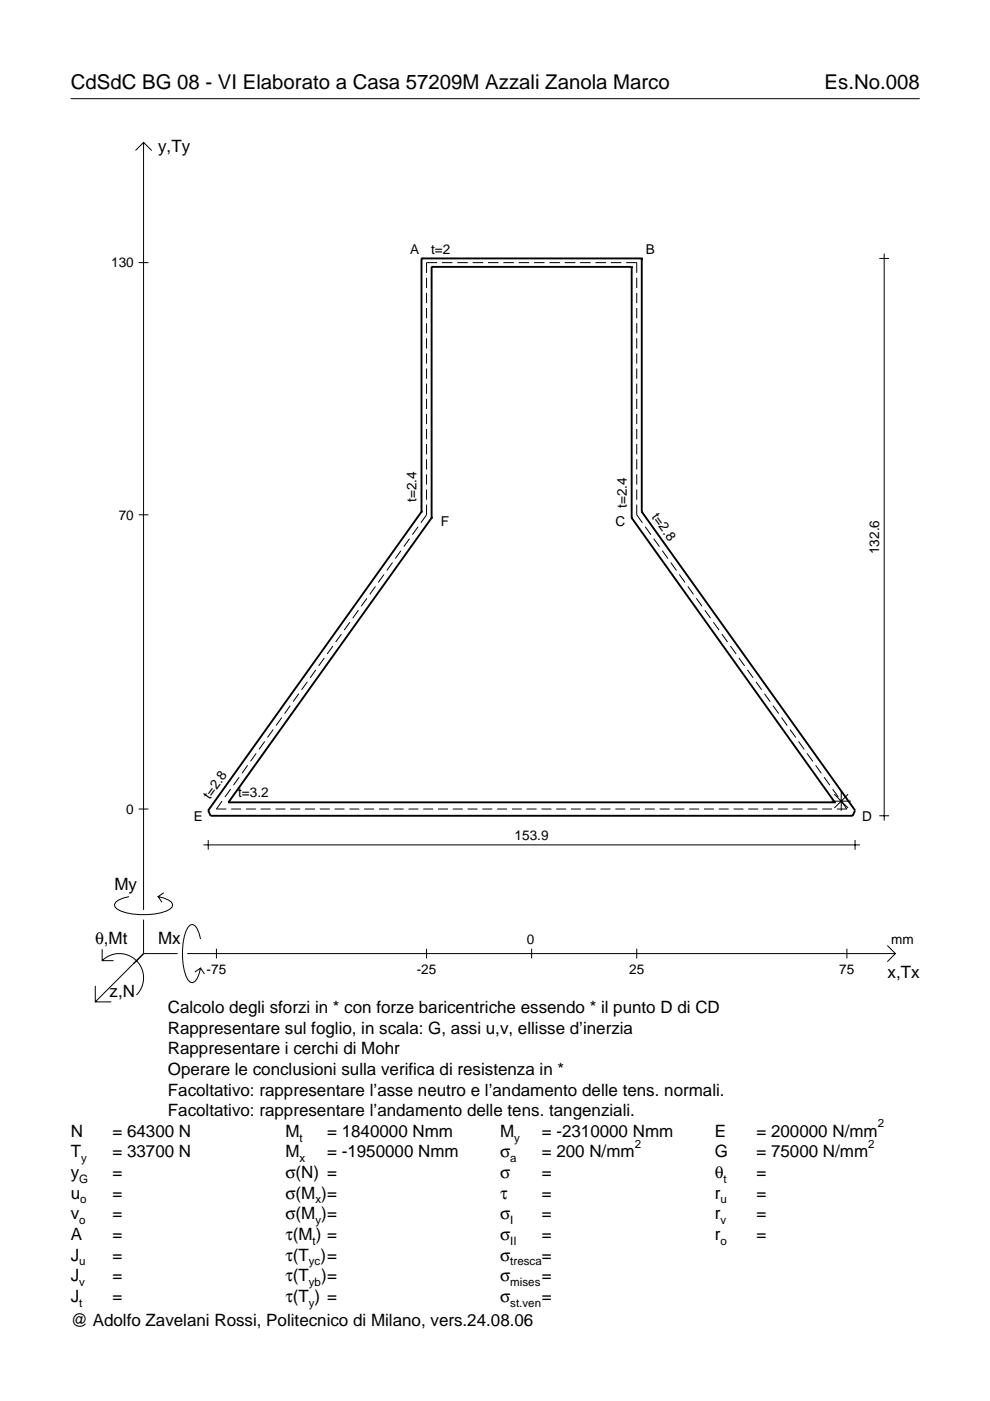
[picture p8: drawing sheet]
<svg xmlns="http://www.w3.org/2000/svg" width="210mm" height="297mm" viewBox="0 0 210 297" stroke-linecap="round" stroke-linejoin="round" font-family="sans-serif">
<g fill="none" stroke="#000" stroke-width=".21">
<path d="M15 20.9h180M28.7 31.9l1.7-1.7 1.8 1.7M30.4 30.2v162.7M29.4 55.7h2.1M90.4 58.9v2.2M92.7 55.7h-2.3v2.2M93.7 55.7h2.2M97 55.7h2.2M100.2 55.7h2.2M103.5 55.7h2.2M106.7 55.7h2.2M110 55.7h2.2"/>
<path d="M113.2 55.7h2.3M116.5 55.7h2.2M119.7 55.7h2.3M123 55.7h2.2M126.3 55.7h2.2M129.5 55.7h2.2M132.8 55.7h2.2v2.2M135 58.9v2.2M186.4 54.8h2.1M187.5 53.8v120.2M90.4 62.1v2.2M90.4 65.3v2.2"/>
<path d="M90.4 68.5v2.2M90.4 71.7v2.2M90.4 74.9v2.2M90.4 78.1v2.2M135 62.1v2.2M135 65.3v2.2M135 68.5v2.2M135 71.7v2.2M135 74.9v2.2M135 78.1v2.2M90.4 81.3v2.2M90.4 84.5v2.2"/>
<path d="M90.4 87.7v2.2M90.4 91v2.1M90.4 94.2v2.1M90.4 97.4v2.1M135 81.3v2.2M135 84.5v2.2M135 87.7v2.2M135 91v2.1M135 94.2v2.1M135 97.4v2.1M29.4 109.2h2.1M83.2 119.3l-1.2 1.7"/>
<path d="M85 116.7l-1.2 1.7M86.8 114.2l-1.2 1.7M88.6 111.7l-1.2 1.7M90.4 100.6v2.1M90.4 103.8v2.2M90.4 107v2.2l-1.2 1.6M135 100.6v2.1M135 103.8v2.2M135 107v2.2l1.2 1.6M136.8 111.7l1.2 1.7M138.6 114.2l1.2 1.7M140.4 116.7l1.2 1.7"/>
<path d="M142.2 119.3l1.2 1.7M68.8 139.5l-1.2 1.7M70.6 137l-1.2 1.7M72.4 134.4l-1.2 1.7M74.2 131.9l-1.2 1.7M76 129.4l-1.2 1.7M77.8 126.9l-1.2 1.6M79.6 124.3l-1.2 1.7M81.4 121.8l-1.2 1.7M144 121.8l1.2 1.7M145.8 124.3l1.2 1.7M147.6 126.9l1.2 1.6"/>
<path d="M149.4 129.4l1.3 1.7M151.3 131.9l1.2 1.7M153.1 134.4l1.2 1.7M154.9 137l1.2 1.7M156.7 139.5l1.2 1.7M54.3 159.7l-1.2 1.7M56.1 157.2l-1.2 1.7M57.9 154.7l-1.2 1.7M59.7 152.1l-1.2 1.7M61.5 149.6l-1.2 1.7M63.3 147.1l-1.2 1.7M65.2 144.6l-1.3 1.6"/>
<path d="M67 142l-1.2 1.7M158.5 142l1.2 1.7M160.3 144.6l1.2 1.6M162.1 147.1l1.2 1.7M163.9 149.6l1.2 1.7M165.7 152.1l1.2 1.7M167.5 154.7l1.2 1.7M169.3 157.2l1.2 1.7M171.1 159.7l1.2 1.7M29.4 171.5h2.1M43.1 179.1h139.2M44.1 178.1v2.1"/>
<path d="M47.1 169.8l-1.2 1.7h2.1M48.9 167.3l-1.2 1.7M49 171.5h2.1M50.7 164.8l-1.2 1.7M52.1 171.5h2.2M52.5 162.3l-1.2 1.7M55.3 171.5h2.1M58.4 171.5h2.1M61.5 171.5h2.1M64.7 171.5h2.1M67.8 171.5h2.1M70.9 171.5h2.1"/>
<path d="M74.1 171.5h2.1M77.2 171.5h2.1M80.3 171.5h2.1M83.5 171.5h2.1M86.6 171.5h2.1M89.7 171.5h2.1M92.9 171.5h2.1M96 171.5h2.1M99.1 171.5h2.1M102.3 171.5h2.1M105.4 171.5h2.1M108.5 171.5h2.1"/>
<path d="M111.7 171.5h2.1M114.8 171.5h2.1M117.9 171.5h2.1M121.1 171.5h2.1M124.2 171.5h2.1M127.3 171.5h2.1M130.5 171.5h2.1M133.6 171.5h2.1M136.7 171.5h2.1M139.9 171.5h2.1M143 171.5h2.1M146.1 171.5h2.1"/>
<path d="M149.3 171.5h2.1M152.4 171.5h2.1M155.5 171.5h2.1M158.7 171.5h2.1M161.8 171.5h2.1M164.9 171.5h2.1M168.1 171.5h2.1M171.2 171.5h2.1M172.9 162.3l1.2 1.7M174.3 171.5h2.1M174.7 164.8l1.2 1.7M176.3 169.9h4.1"/>
<path d="M176.5 167.3l1.2 1.7M176.9 168.4l2.9 2.9M178.3 169.8l1.3 1.7h-2.2M178.4 167.8v4.1M179.8 168.4l-2.9 2.9M181.3 178.1v2.1M186.4 173h2.1M27.3 190.1a3.6 3.6 0 0 0-3 1.7l.1 .5a5.7 5.7 0 0 0 3.8 1.5 13.3 13.3 0 0 0 7.8-1l.5-.5 .1-.5a3.6 3.6 0 0 0-3.1-1.7l.8 1.2M30.4 195v7.2M34.7 189.3l-1.2 .8M42.5 199.1a3.6 3.6 0 0 0-1.7-3.1l-.5 .1a5.7 5.7 0 0 0-1.5 3.8 13.3 13.3 0 0 0 1 7.8l.5 .5 .5 .2a3.6 3.6 0 0 0 1.7-3.1l-1.2 .8M20.2 209v3.4h3.4"/>
<path d="M21.7 203.7a5.1 5.1 0 0 1 7.2 0 5.1 5.1 0 0 1 0 7.3M21.7 201.3v2.4h2.4M30.4 202.2l-10.2 10.2M30.4 202.2l-2 2M30.4 202.2h7.2M39.7 202.2h150.1M42.5 205.3l.8 1.2M45.9 201.2v2M90.4 201.2v2M112.7 201.2v2M135 201.2v2M179.6 201.2v2"/>
<path d="M188.1 200.5l1.7 1.7-1.7 1.7"/>
</g>
<g fill="none" stroke="#000" stroke-width=".4">
<path d="M89.4 54.8h.1M89.4 54.8h46.7M89.4 54.8v53.7M91.5 56.6h.1M91.5 56.6h42.4M91.5 56.6v53.2M133.9 56.6h.1M133.9 56.6v53.2M136.1 54.8h.1M136.1 54.8v53.7M89.4 108.5h.1M89.4 108.5l-45.3 63.3 .5 1.2h136.2l.5-1.2-45.2-63.3"/>
<path d="M91.5 109.8h.1M91.5 109.8l-43.1 60.3M133.9 109.8h.1M133.9 109.8l43.1 60.3M136.1 108.5h.1M48.4 170.1h.1M48.4 170.1h128.6M177 170.1h.1"/>
</g>
<g font-size="4.3">
<text x="15" y="18.9">CdSdC BG 08 - VI Elaborato a Casa 57209M Azzali Zanola Marco</text>
<text x="174.8" y="18.9">Es.No.008</text>
</g>
<g font-size="3.6">
<text x="33.5" y="32.3">y,Ty</text>
<text x="24.3" y="188.8">My</text>
<text x="20.1" y="200.1">θ,Mt</text>
<text x="33.5" y="200.1">Mx</text>
<text x="188.2" y="207.3">x,Tx</text>
<text x="23.2" y="211.4">z,N</text>
<text x="35.6" y="214.8">Calcolo degli sforzi in * con forze baricentriche essendo * il punto D di CD</text>
<text x="35.6" y="219.2">Rappresentare sul foglio, in scala: G, assi u,v, ellisse d’inerzia</text>
<text x="35.6" y="223.5">Rappresentare i cerchi di Mohr</text>
<text x="35.6" y="227.9">Operare le conclusioni sulla verifica di resistenza in *</text>
<text x="35.6" y="232.3">Facoltativo: rappresentare l’asse neutro e l’andamento delle tens. normali.</text>
<text x="35.6" y="236.7">Facoltativo: rappresentare l’andamento delle tens. tangenziali.</text>
<text x="15" y="241">N</text>
<text x="15" y="245.4">T</text>
<text x="23.8" y="245.4">= 33700 N</text>
<text x="23.8" y="241">= 64300 N</text>
<text x="60.5" y="245.4">M</text>
<text x="60.5" y="241">M</text>
<text x="69.3" y="241">= 1840000 Nmm</text>
<text x="69.3" y="245.4">= -1950000 Nmm</text>
<text x="106" y="241">M</text>
<text x="106" y="245.4">σ</text>
<text x="114.9" y="241">= -2310000 Nmm</text>
<text x="114.9" y="245.4">= 200 N/mm</text>
<text x="151.5" y="241">E</text>
<text x="151.5" y="245.4">G</text>
<text x="160.4" y="241">= 200000 N/mm</text>
<text x="160.4" y="245.4">= 75000 N/mm</text>
<text x="15" y="249.8">y</text>
<text x="23.8" y="249.8">=</text>
<text x="60.5" y="249.8">σ(N) =</text>
<text x="106" y="249.8">σ</text>
<text x="114.9" y="249.8">=</text>
<text x="151.5" y="249.8">θ</text>
<text x="160.4" y="249.8">=</text>
<text x="15" y="254.2">u</text>
<text x="23.8" y="254.2">=</text>
<text x="60.5" y="254.2">σ(M )=</text>
<text x="106" y="254.2">τ</text>
<text x="114.9" y="254.2">=</text>
<text x="151.5" y="254.2">r</text>
<text x="160.4" y="254.2">=</text>
<text x="15" y="258.5">v</text>
<text x="15" y="262.9">A</text>
<text x="23.8" y="262.9">=</text>
<text x="23.8" y="258.5">=</text>
<text x="60.5" y="258.5">σ(M )=</text>
<text x="60.5" y="262.9">τ(M ) =</text>
<text x="106" y="262.9">σ</text>
<text x="106" y="258.5">σ</text>
<text x="114.9" y="258.5">=</text>
<text x="114.9" y="262.9">=</text>
<text x="151.5" y="258.5">r</text>
<text x="151.5" y="262.9">r</text>
<text x="160.4" y="258.5">=</text>
<text x="160.4" y="262.9">=</text>
<text x="15" y="267.3">J</text>
<text x="23.8" y="267.3">=</text>
<text x="60.5" y="267.3">τ(T )=</text>
<text x="106" y="267.3">σ</text>
<text x="114.9" y="267.3">=</text>
<text x="15" y="271.7">J</text>
<text x="23.8" y="271.7">=</text>
<text x="60.5" y="271.7">τ(T</text>
<text x="68.1" y="271.7">)=</text>
<text x="106" y="271.7">σ</text>
<text x="114.9" y="271.7">=</text>
<text x="15" y="281.2">@ Adolfo Zavelani Rossi, Politecnico di Milano, vers.24.08.06</text>
<text x="15" y="276">J</text>
<text x="23.8" y="276">=</text>
<text x="60.5" y="276">τ(T ) =</text>
<text x="106" y="276">σ</text>
<text x="114.9" y="276">=</text>
</g>
<g font-size="2.9">
<text x="87" y="53.9">A</text>
<text x="91.4" y="53.8">t=2</text>
<text x="137" y="53.9">B</text>
<text x="23.6" y="56.7">130</text>
<text x="88.3" y="106.4" transform="rotate(-90 88.3 106.4)">t=2.4</text>
<text x="132.9" y="107.7" transform="rotate(-90 132.9 107.7)">t=2.4</text>
<text x="25.2" y="110.2">70</text>
<text x="93.5" y="111.6">F</text>
<text x="130.5" y="111.6">C</text>
<text x="138.1" y="109.6" transform="rotate(54 138.1 109.6)">t=2.8</text>
<text x="186.4" y="117.5" transform="rotate(-90 186.4 117.5)">132.6</text>
<text x="26.8" y="172.5">0</text>
<text x="44.5" y="169.6" transform="rotate(-54 44.5 169.6)">t=2.8</text>
<text x="50.5" y="169.1">t=3.2</text>
<text x="41.1" y="174.1">E</text>
<text x="109.1" y="178.1">153.9</text>
<text x="182.8" y="174.1">D</text>
<text x="111.7" y="200.1">0</text>
<text x="189" y="200.1">mm</text>
<text x="43.8" y="206.6">-75</text>
<text x="88.4" y="206.6">-25</text>
<text x="133.4" y="206.6">25</text>
<text x="178" y="206.6">75</text>
</g>
<g font-size="2.4">
<text x="186.1" y="239">2</text>
<text x="63.5" y="242">t</text>
<text x="109" y="242">y</text>
<text x="134.6" y="243.4">2</text>
<text x="184.1" y="243.4">2</text>
<text x="16.8" y="250.8">G</text>
<text x="17.2" y="246.4">y</text>
<text x="63.5" y="246.4">x</text>
<text x="108.2" y="246.4">a</text>
<text x="153.4" y="250.8">t</text>
<text x="17" y="255.2">o</text>
<text x="66.9" y="255.2">x</text>
<text x="152.7" y="255.2">u</text>
<text x="16.8" y="259.5">o</text>
<text x="66.3" y="263.9">t</text>
<text x="66.9" y="259.5">y</text>
<text x="108.2" y="259.5">I</text>
<text x="108.2" y="263.9">II</text>
<text x="152.7" y="259.5">v</text>
<text x="152.7" y="263.9">o</text>
<text x="16.8" y="268.3">u</text>
<text x="65.5" y="268.3">yc</text>
<text x="108.2" y="268.3">tresca</text>
<text x="16.8" y="272.7">v</text>
<text x="65.5" y="272.7">yb</text>
<text x="108.2" y="272.7">mises</text>
<text x="16.8" y="277">t</text>
<text x="65.5" y="277">y</text>
<text x="108.2" y="277">st.ven</text>
</g>
</svg>
